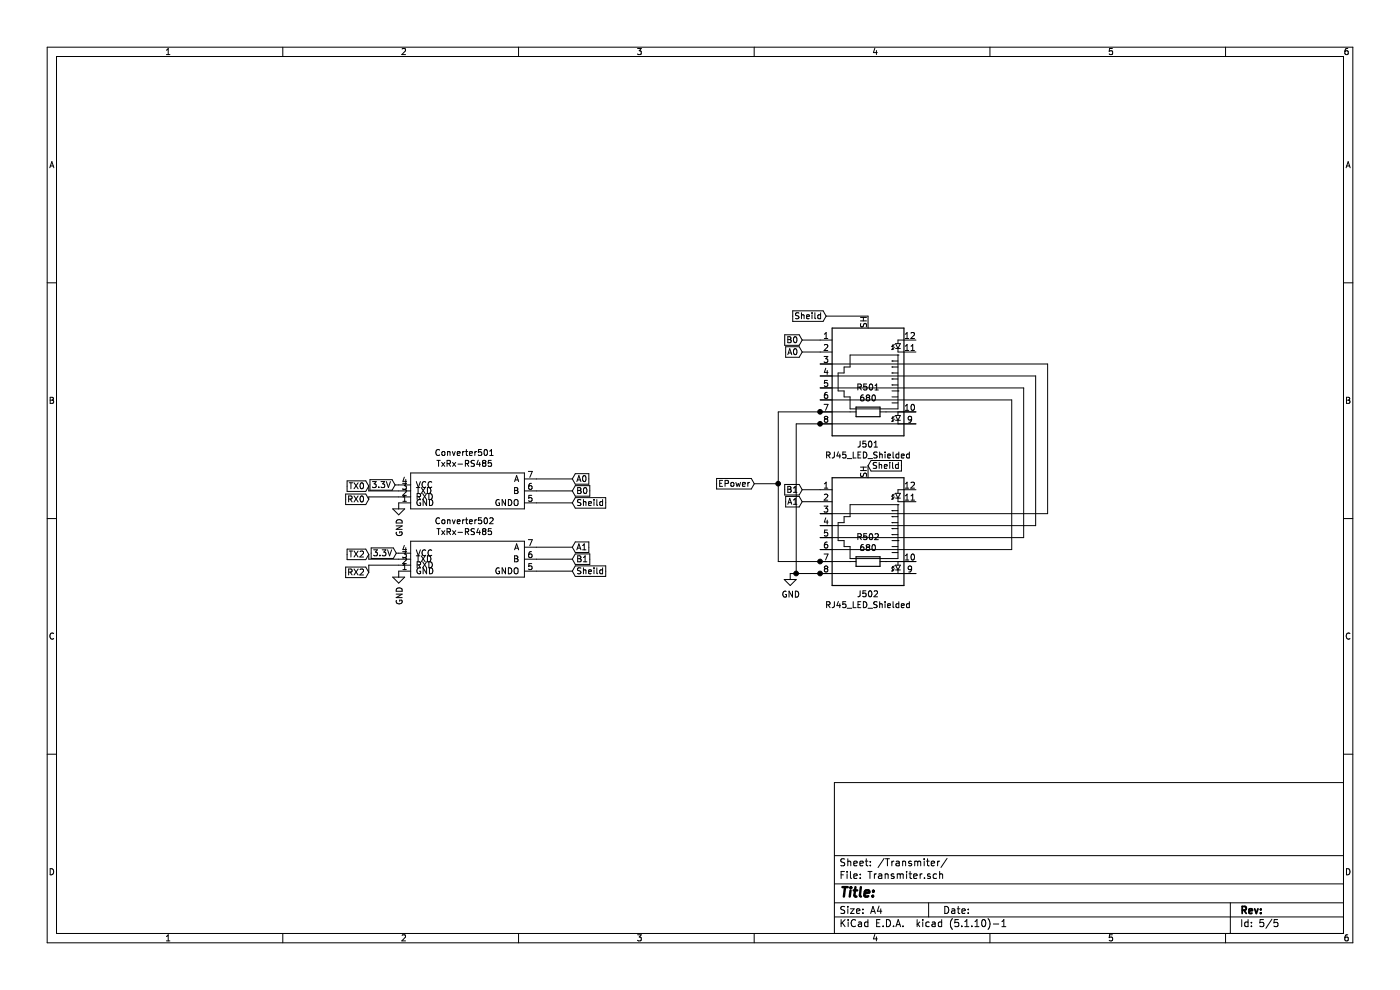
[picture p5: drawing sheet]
EESchema Schematic File Version 4
EELAYER 30 0
EELAYER END
$Descr A4 11693 8268
encoding utf-8
Sheet 5 5
Title ""
Date ""
Rev ""
Comp ""
Comment1 ""
Comment2 ""
Comment3 ""
Comment4 ""
$EndDescr
$Comp
L CI_ComPCB-rescue:TxRx-RS485-New_Library-RackComm-rescue-CI_ComPCB-rescue Converter?
U 1 1
P 3930 4500
AR Path="/61AB1847" Ref="Converter?"  Part="1" 
AR Path="/61A9C8FD/61AB1847" Ref="Converter501"  Part="1" 
F 0 "Converter501" H 3880 3785 50  0000 C CNN
F 1 "TxRx-RS485" H 3880 3876 50  0000 C CNN
F 2 "CI_ComPCB:TXRX-AB" H 3930 4500 50  0001 C CNN
F 3 "" H 3930 4500 50  0001 C CNN
	1    3930 4500
	1    0    0    1   
$EndComp
$Comp
L CI_ComPCB-rescue:TxRx-RS485-New_Library-RackComm-rescue-CI_ComPCB-rescue Converter?
U 1 1
P 3930 5070
AR Path="/61AB184D" Ref="Converter?"  Part="1" 
AR Path="/61A9C8FD/61AB184D" Ref="Converter502"  Part="1" 
F 0 "Converter502" H 3880 4355 50  0000 C CNN
F 1 "TxRx-RS485" H 3880 4446 50  0000 C CNN
F 2 "CI_ComPCB:TXRX-AB" H 3930 5070 50  0001 C CNN
F 3 "" H 3930 5070 50  0001 C CNN
	1    3930 5070
	1    0    0    1   
$EndComp
Text GLabel 4780 4570 2    50   Input ~ 0
A1
Text GLabel 4780 4670 2    50   Input ~ 0
B1
Text GLabel 4780 4770 2    50   Input ~ 0
Sheild
Text GLabel 3310 4620 0    50   Input ~ 0
3.3V
Text GLabel 4780 4200 2    50   Input ~ 0
Sheild
Text GLabel 4780 4000 2    50   Input ~ 0
A0
Text GLabel 4780 4100 2    50   Input ~ 0
B0
Text GLabel 3300 4050 0    50   Input ~ 0
3.3V
Wire Wire Line
	4480 4200 4780 4200
Wire Wire Line
	4480 4000 4780 4000
Wire Wire Line
	4780 4100 4480 4100
Wire Wire Line
	3300 4050 3330 4050
Wire Wire Line
	4480 4770 4780 4770
Wire Wire Line
	4780 4670 4480 4670
Wire Wire Line
	4480 4570 4780 4570
Text GLabel 3080 4170 0    50   Input ~ 0
RX0
Wire Wire Line
	3330 4620 3310 4620
$Comp
L power:GND #PWR?
U 1 1
P 3330 4770
AR Path="/61AB1864" Ref="#PWR?"  Part="1" 
AR Path="/61A9C8FD/61AB1864" Ref="#PWR0502"  Part="1" 
F 0 "#PWR0502" H 3330 4520 50  0001 C CNN
F 1 "GND" V 3335 4642 50  0000 R CNN
F 2 "" H 3330 4770 50  0001 C CNN
F 3 "" H 3330 4770 50  0001 C CNN
	1    3330 4770
	1    0    0    -1  
$EndComp
$Comp
L power:GND #PWR?
U 1 1
P 3330 4200
AR Path="/61AB186A" Ref="#PWR?"  Part="1" 
AR Path="/61A9C8FD/61AB186A" Ref="#PWR0501"  Part="1" 
F 0 "#PWR0501" H 3330 3950 50  0001 C CNN
F 1 "GND" V 3335 4072 50  0000 R CNN
F 2 "" H 3330 4200 50  0001 C CNN
F 3 "" H 3330 4200 50  0001 C CNN
	1    3330 4200
	1    0    0    -1  
$EndComp
Text GLabel 3080 4060 0    50   Input ~ 0
TX0
Wire Wire Line
	3080 4060 3080 4100
Wire Wire Line
	3080 4100 3330 4100
Wire Wire Line
	3330 4150 3080 4150
Wire Wire Line
	3080 4150 3080 4170
Text GLabel 3080 4630 0    50   Input ~ 0
TX2
Text GLabel 3080 4780 0    50   Input ~ 0
RX2
Wire Wire Line
	3330 4670 3080 4670
Wire Wire Line
	3080 4670 3080 4630
Wire Wire Line
	3080 4780 3080 4720
Wire Wire Line
	3080 4720 3330 4720
Text GLabel 6700 4190 0    50   Input ~ 0
A1
Text GLabel 6700 4090 0    50   Input ~ 0
B1
Text GLabel 6700 2840 0    50   Input ~ 0
B0
Text GLabel 6700 2940 0    50   Input ~ 0
A0
Wire Wire Line
	6300 4040 6500 4040
Wire Wire Line
	6850 3540 6650 3540
Wire Wire Line
	6850 4090 6700 4090
Wire Wire Line
	6850 4190 6700 4190
Wire Wire Line
	6850 2940 6700 2940
Wire Wire Line
	6850 2840 6700 2840
Text GLabel 6300 4040 0    50   Input ~ 0
EPower
$Comp
L Connector:RJ45_LED_Shielded J?
U 1 1
P 7250 3140
AR Path="/61AB1886" Ref="J?"  Part="1" 
AR Path="/61A9C8FD/61AB1886" Ref="J501"  Part="1" 
F 0 "J501" H 7250 3715 50  0000 C CNN
F 1 "RJ45_LED_Shielded" H 7250 3806 50  0000 C CNN
F 2 "Connector_RJ:RJ45_Amphenol_RJHSE538X" V 7250 3165 50  0001 C CNN
F 3 "~" V 7250 3165 50  0001 C CNN
F 4 "C464588" H 7250 3140 50  0001 C CNN "JLPCB"
	1    7250 3140
	-1   0    0    1   
$EndComp
Wire Wire Line
	6600 4790 6650 4790
Connection ~ 6650 4790
Wire Wire Line
	6850 3040 8750 3040
Wire Wire Line
	6850 3140 8650 3140
Wire Wire Line
	6850 3240 8550 3240
Wire Wire Line
	6850 3340 8450 3340
Wire Wire Line
	6500 3440 6850 3440
Connection ~ 6850 3440
Wire Wire Line
	6850 3440 7100 3440
Wire Wire Line
	7400 3440 7650 3440
Wire Wire Line
	6850 3540 7650 3540
Connection ~ 6850 3540
Wire Wire Line
	7400 4690 7650 4690
Connection ~ 6850 4790
Connection ~ 6850 4690
Wire Wire Line
	6650 4790 6850 4790
Wire Wire Line
	6500 4690 6850 4690
Wire Wire Line
	6850 4790 7650 4790
Wire Wire Line
	6850 4690 7100 4690
Wire Wire Line
	8450 4590 6850 4590
Wire Wire Line
	6850 4490 8550 4490
Wire Wire Line
	8650 4390 6850 4390
Wire Wire Line
	6850 4290 8750 4290
$Comp
L Connector:RJ45_LED_Shielded J?
U 1 1
P 7250 4390
AR Path="/61AB18B4" Ref="J?"  Part="1" 
AR Path="/61A9C8FD/61AB18B4" Ref="J502"  Part="1" 
F 0 "J502" H 7250 4965 50  0000 C CNN
F 1 "RJ45_LED_Shielded" H 7250 5056 50  0000 C CNN
F 2 "Connector_RJ:RJ45_Amphenol_RJHSE538X" V 7250 4415 50  0001 C CNN
F 3 "~" V 7250 4415 50  0001 C CNN
F 4 "C464588" H 7250 4390 50  0001 C CNN "JLCPCB"
	1    7250 4390
	-1   0    0    1   
$EndComp
Text GLabel 7250 3890 2    50   Input ~ 0
Sheild
Wire Wire Line
	6650 3540 6650 4790
Text GLabel 6900 2640 0    50   Input ~ 0
Sheild
Wire Wire Line
	6900 2640 7250 2640
$Comp
L power:GND #PWR?
U 1 1
P 6600 4790
AR Path="/61AB18BF" Ref="#PWR?"  Part="1" 
AR Path="/61A9C8FD/61AB18BF" Ref="#PWR0503"  Part="1" 
F 0 "#PWR0503" H 6600 4540 50  0001 C CNN
F 1 "GND" H 6605 4617 50  0000 C CNN
F 2 "" H 6600 4790 50  0001 C CNN
F 3 "" H 6600 4790 50  0001 C CNN
	1    6600 4790
	1    0    0    -1  
$EndComp
$Comp
L Device:R R?
U 1 1
P 7250 3440
AR Path="/61AB18D1" Ref="R?"  Part="1" 
AR Path="/61A9C8FD/61AB18D1" Ref="R501"  Part="1" 
F 0 "R501" V 7043 3440 50  0000 C CNN
F 1 "680" V 7134 3440 50  0000 C CNN
F 2 "Resistor_SMD:R_0805_2012Metric" V 7180 3440 50  0001 C CNN
F 3 "~" H 7250 3440 50  0001 C CNN
	1    7250 3440
	0    1    1    0   
$EndComp
$Comp
L Device:R R?
U 1 1
P 7250 4690
AR Path="/61AB18E3" Ref="R?"  Part="1" 
AR Path="/61A9C8FD/61AB18E3" Ref="R502"  Part="1" 
F 0 "R502" V 7043 4690 50  0000 C CNN
F 1 "680" V 7134 4690 50  0000 C CNN
F 2 "Resistor_SMD:R_0805_2012Metric" V 7180 4690 50  0001 C CNN
F 3 "~" H 7250 4690 50  0001 C CNN
	1    7250 4690
	0    1    1    0   
$EndComp
Wire Wire Line
	6500 3440 6500 4040
Connection ~ 6500 4040
Wire Wire Line
	6500 4040 6500 4690
Wire Wire Line
	8450 3340 8450 4590
Wire Wire Line
	8550 3240 8550 4490
Wire Wire Line
	8650 3140 8650 4390
Wire Wire Line
	8750 3040 8750 4290
$EndSCHEMATC
